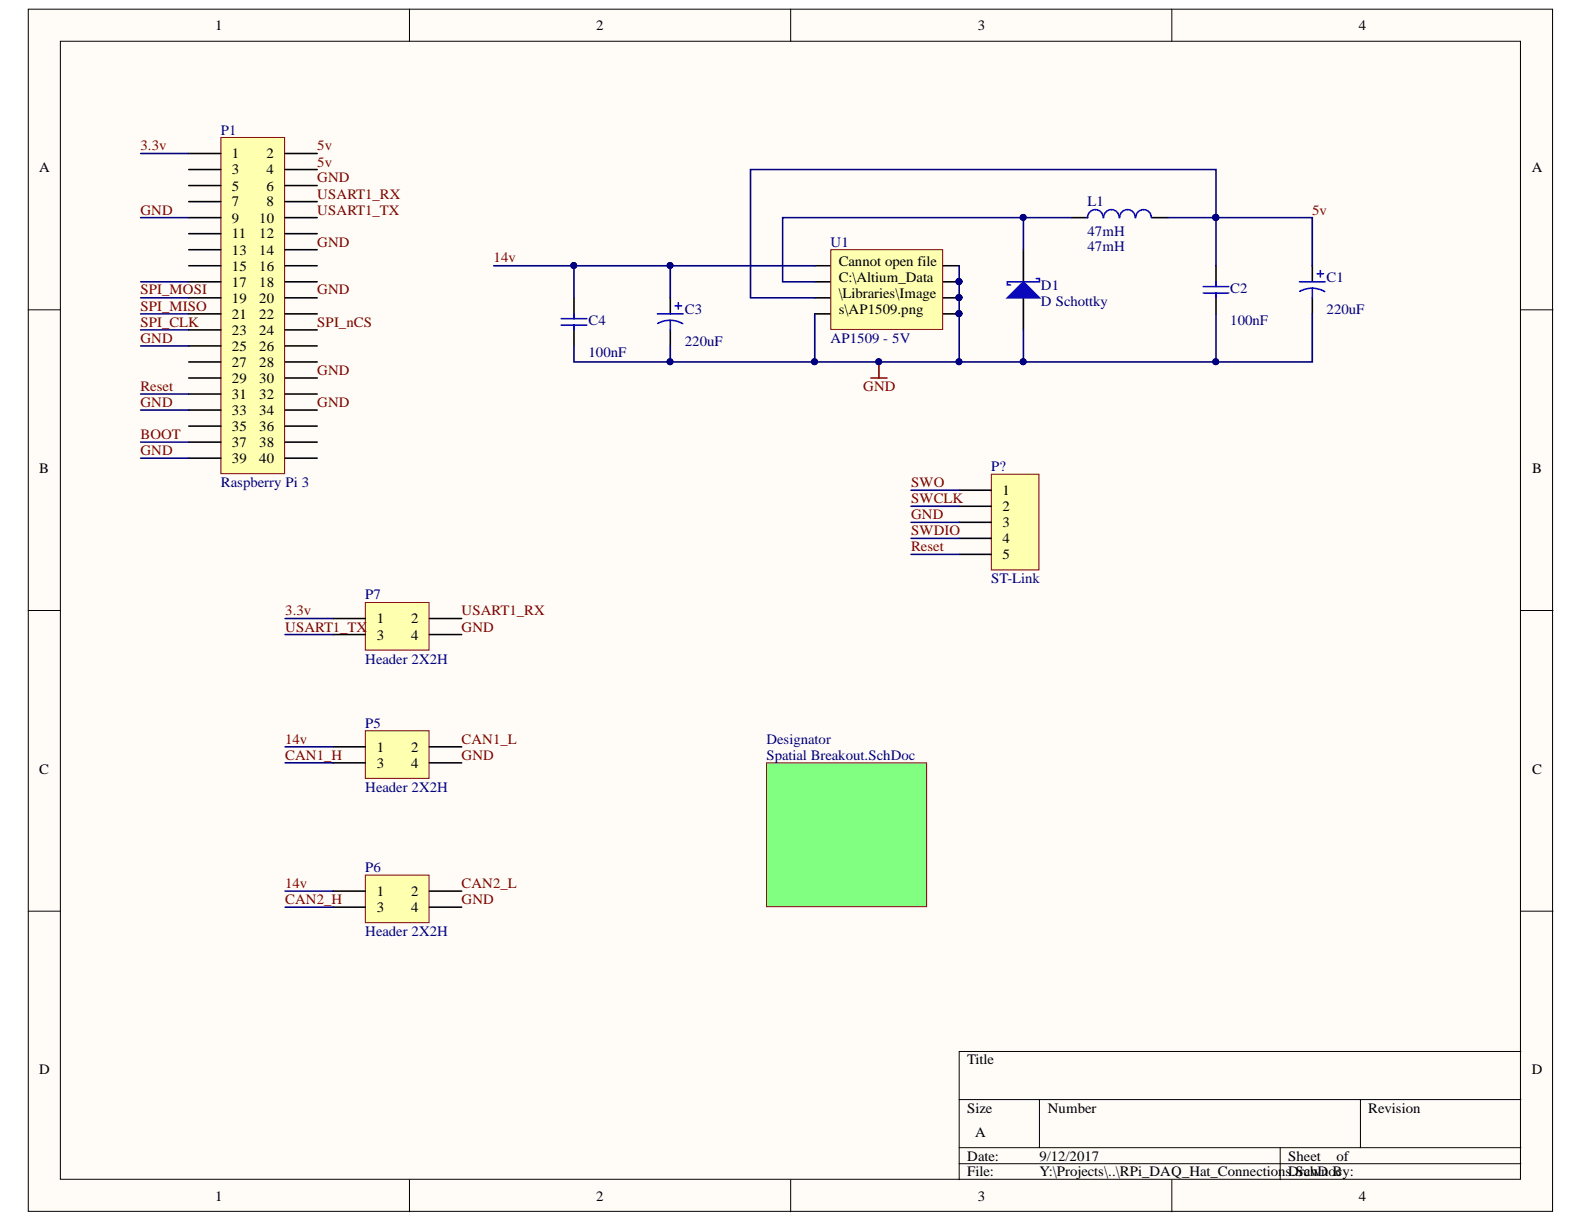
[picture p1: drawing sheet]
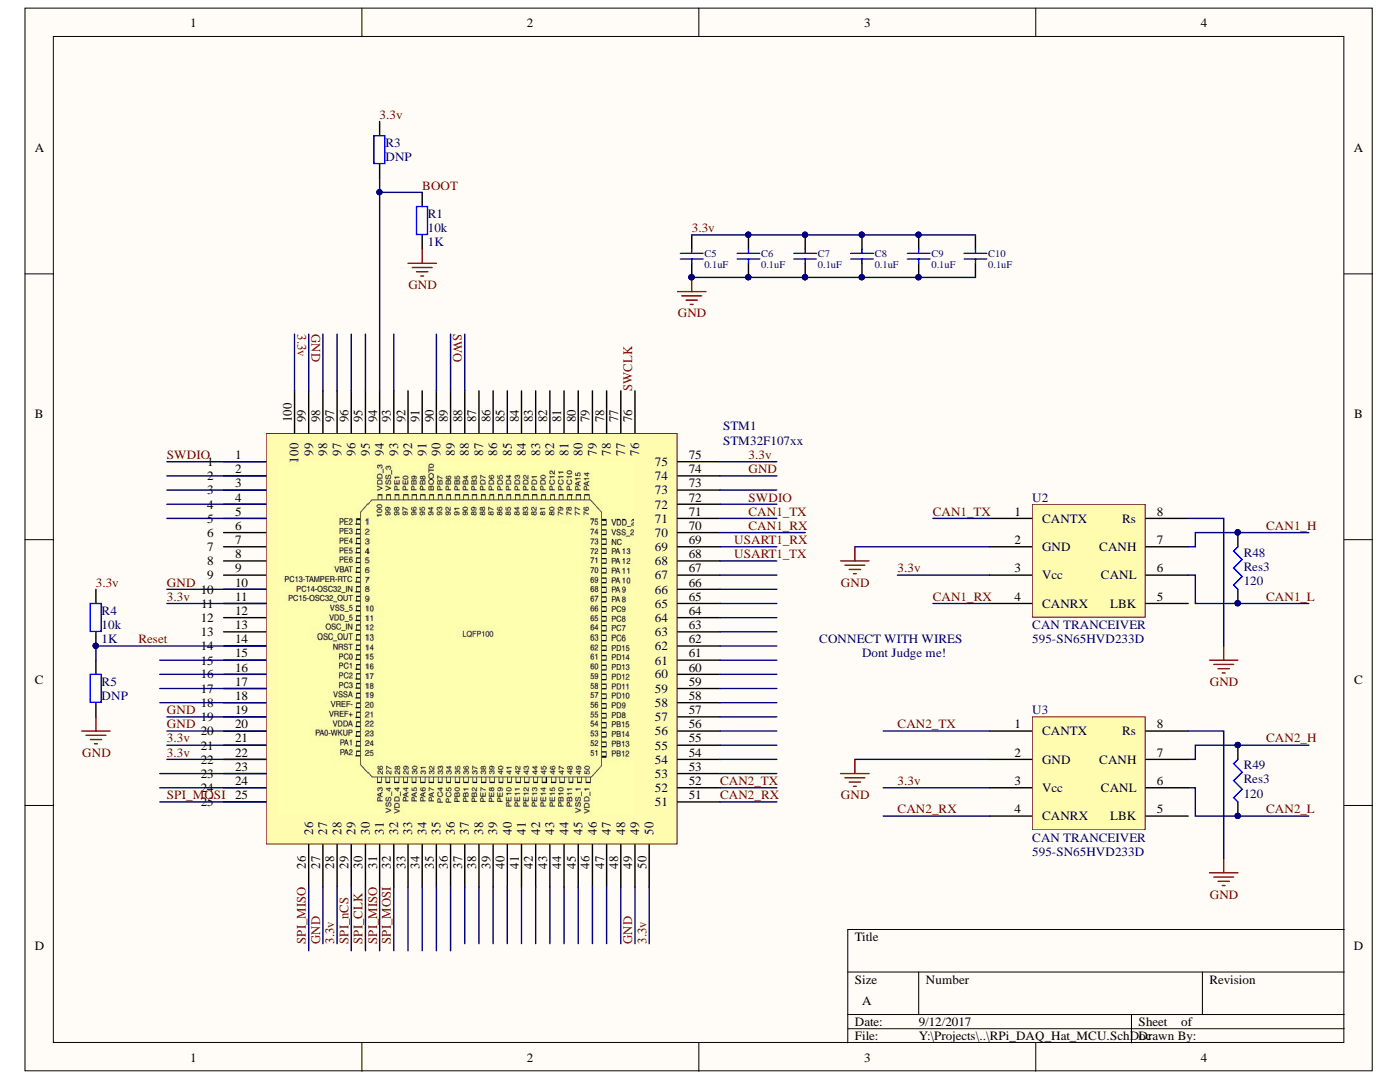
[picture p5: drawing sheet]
# Altium project RPi_DAQ_Hat.PrjPcb
5 sheets, 27 parts. Net scope: global (net labels, ports and power ports of the same name join across sheets).
Board file: RPi_DAQ_Hat.PcbDoc
Sheets:
  RPi_DAQ_Hat_Connections.SchDoc
  RPi_DAQ_Hat_MCU.SchDoc
  RPi_DAQ_Hat_InputConditioning1.SchDoc
  RPi_DAQ_Hat_InputConditioning3.SchDoc
  RPi_DAQ_Hat_InputConditioning2.SchDoc

## Sheet RPi_DAQ_Hat_Connections.SchDoc
size A

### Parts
C1  220uF  [SMD Capacitor 220uF 16V]
C2  100nF  [6-0805_N]
C3  220uF  [SMD Capacitor 220uF 16V]
C4  100nF  [6-0805_L]
D1  D Schottky  [Diode]
L1  47mH  [Inductor]
P1  Raspberry Pi 3  [Rasberry Pi 3 Hat]
P5  Header 2X2H  [SMD 4Wire]
P6  Header 2X2H  [SMD 4Wire]
P7  Header 2X2H  [SMD 4Wire]
P?  ST-Link  [SMD 5Wire]
U1  AP1509 - 5V  [SOP8]

### Sub-sheets
Designator = Spatial Breakout.SchDoc (file not in this document): no entries

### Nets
GND: C1.2 C2.1 C3.2 C4.1 D1.1(A) P1.6 P1.9 P1.14 P1.20 P1.25 P1.30 P1.33 P1.34 P1.39 P5.4 P6.4 P7.4 P?.3 U1.4 U1.5 U1.6 U1.7 U1.8
3.3v: P1.1 P7.1
5v: C1.1 C2.2 L1.2 P1.2 P1.4 U1.3
14v: C3.1 C4.2 P5.1 P6.1 U1.1
BOOT: P1.37
CAN1_H: P5.3
CAN1_L: P5.2
CAN2_H: P6.3
CAN2_L: P6.2
Reset: P1.31 P?.5
SPI_CLK: P1.23
SPI_MISO: P1.21
SPI_MOSI: P1.19
SPI_nCS: P1.24
SWCLK: P?.2
SWDIO: P?.4
SWO: P?.1
USART1_RX: P1.8 P7.2
USART1_TX: P1.10 P7.3
NetD1_2: D1.2(K) L1.1 U1.2

Not connected (* = marked no-connect by the designer): P1 3 5 7 11 12 13 15 16 17 18 22 26 27 28 29 32 35 36 38 40

## Sheet RPi_DAQ_Hat_MCU.SchDoc
size A

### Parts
C5  0.1uF  [R0805]
C6  0.1uF  [R0805]
C7  0.1uF  [R0805]
C8  0.1uF  [R0805]
C9  0.1uF  [R0805]
C10  0.1uF  [R0805]
R1  10k  value 1K  [R0805]
R3  DNP  [R0805]
R4  10k  value 1K  [R0805]
R5  DNP  [R0805]
R48  Res3  value 120  [R0805]
R49  Res3  value 120  [R0805]
STM1  STM32F107xx  [LQFP100]
U2  CAN TRANCEIVER  Supplier Part Number 1: 595-SN65HVD233D  [SOP8]
U3  CAN TRANCEIVER  Supplier Part Number 1: 595-SN65HVD233D  [SOP8]

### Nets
GND: C5.2 C6.2 C7.2 C8.2 C9.2 C10.2 R1.1 R5.1 STM1.10 STM1.19 STM1.20 STM1.27 STM1.49 STM1.74 STM1.99 U2.2(GND) U2.8(Rs) U3.2(GND) U3.8(Rs)
3.3v: C5.1 C6.1 C7.1 C8.1 C9.1 C10.1 R3.2 R4.2 STM1.11 STM1.21 STM1.22 STM1.28 STM1.50 STM1.75 STM1.100 U2.3(Vcc) U3.3(Vcc)
BOOT: R1.2 R3.1 STM1.94
CAN1_H: R48.2 U2.7(CANH)
CAN1_L: R48.1 U2.6(CANL)
CAN1_RX: STM1.70 U2.4(CANRX)
CAN1_TX: STM1.71 U2.1(CANTX)
CAN2_H: R49.2 U3.7(CANH)
CAN2_L: R49.1 U3.6(CANL)
CAN2_RX: STM1.51 U3.4(CANRX)
CAN2_TX: STM1.52 U3.1(CANTX)
Reset: R4.1 R5.2 STM1.14
SPI_CLK: STM1.30
SPI_MISO: STM1.26 STM1.31
SPI_MOSI: STM1.25 STM1.32
SPI_nCS: STM1.29
SWCLK: STM1.76
SWDIO: STM1.1 STM1.72
SWO: STM1.89
USART1_RX: STM1.69
USART1_TX: STM1.68

Not connected (* = marked no-connect by the designer): STM1 2 3 4 5 6 7 8 9 12 13 15 16 17 18 23 24 33 34 35 36 37 38 39 40 41 42 43 44 45 46 47 48 53 54 55 56 57 58 59 60 61 62 63 64 65 66 67 73 77 78 79 80 81 82 83 84 85 86 87 88 90 91 92 93 95 96 97 98; U2 5(LBK); U3 5(LBK)

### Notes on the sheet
- CONNECT WITH WIRES
- Dont Judge me!

## Sheet RPi_DAQ_Hat_InputConditioning1.SchDoc
size A

## Sheet RPi_DAQ_Hat_InputConditioning3.SchDoc
size A

## Sheet RPi_DAQ_Hat_InputConditioning2.SchDoc
size A

## Nets that join several sheets
GND: RPi_DAQ_Hat_Connections (23 pins), RPi_DAQ_Hat_MCU (19 pins)
3.3v: RPi_DAQ_Hat_Connections (P1.1 P7.1), RPi_DAQ_Hat_MCU (17 pins)
BOOT: RPi_DAQ_Hat_Connections (P1.37), RPi_DAQ_Hat_MCU (R1.2 R3.1 STM1.94)
CAN1_H: RPi_DAQ_Hat_Connections (P5.3), RPi_DAQ_Hat_MCU (R48.2 U2.7)
CAN1_L: RPi_DAQ_Hat_Connections (P5.2), RPi_DAQ_Hat_MCU (R48.1 U2.6)
CAN2_H: RPi_DAQ_Hat_Connections (P6.3), RPi_DAQ_Hat_MCU (R49.2 U3.7)
CAN2_L: RPi_DAQ_Hat_Connections (P6.2), RPi_DAQ_Hat_MCU (R49.1 U3.6)
Reset: RPi_DAQ_Hat_Connections (P1.31 P?.5), RPi_DAQ_Hat_MCU (R4.1 R5.2 STM1.14)
SPI_CLK: RPi_DAQ_Hat_Connections (P1.23), RPi_DAQ_Hat_MCU (STM1.30)
SPI_MISO: RPi_DAQ_Hat_Connections (P1.21), RPi_DAQ_Hat_MCU (STM1.26 STM1.31)
SPI_MOSI: RPi_DAQ_Hat_Connections (P1.19), RPi_DAQ_Hat_MCU (STM1.25 STM1.32)
SPI_nCS: RPi_DAQ_Hat_Connections (P1.24), RPi_DAQ_Hat_MCU (STM1.29)
SWCLK: RPi_DAQ_Hat_Connections (P?.2), RPi_DAQ_Hat_MCU (STM1.76)
SWDIO: RPi_DAQ_Hat_Connections (P?.4), RPi_DAQ_Hat_MCU (STM1.1 STM1.72)
SWO: RPi_DAQ_Hat_Connections (P?.1), RPi_DAQ_Hat_MCU (STM1.89)
USART1_RX: RPi_DAQ_Hat_Connections (P1.8 P7.2), RPi_DAQ_Hat_MCU (STM1.69)
USART1_TX: RPi_DAQ_Hat_Connections (P1.10 P7.3), RPi_DAQ_Hat_MCU (STM1.68)
